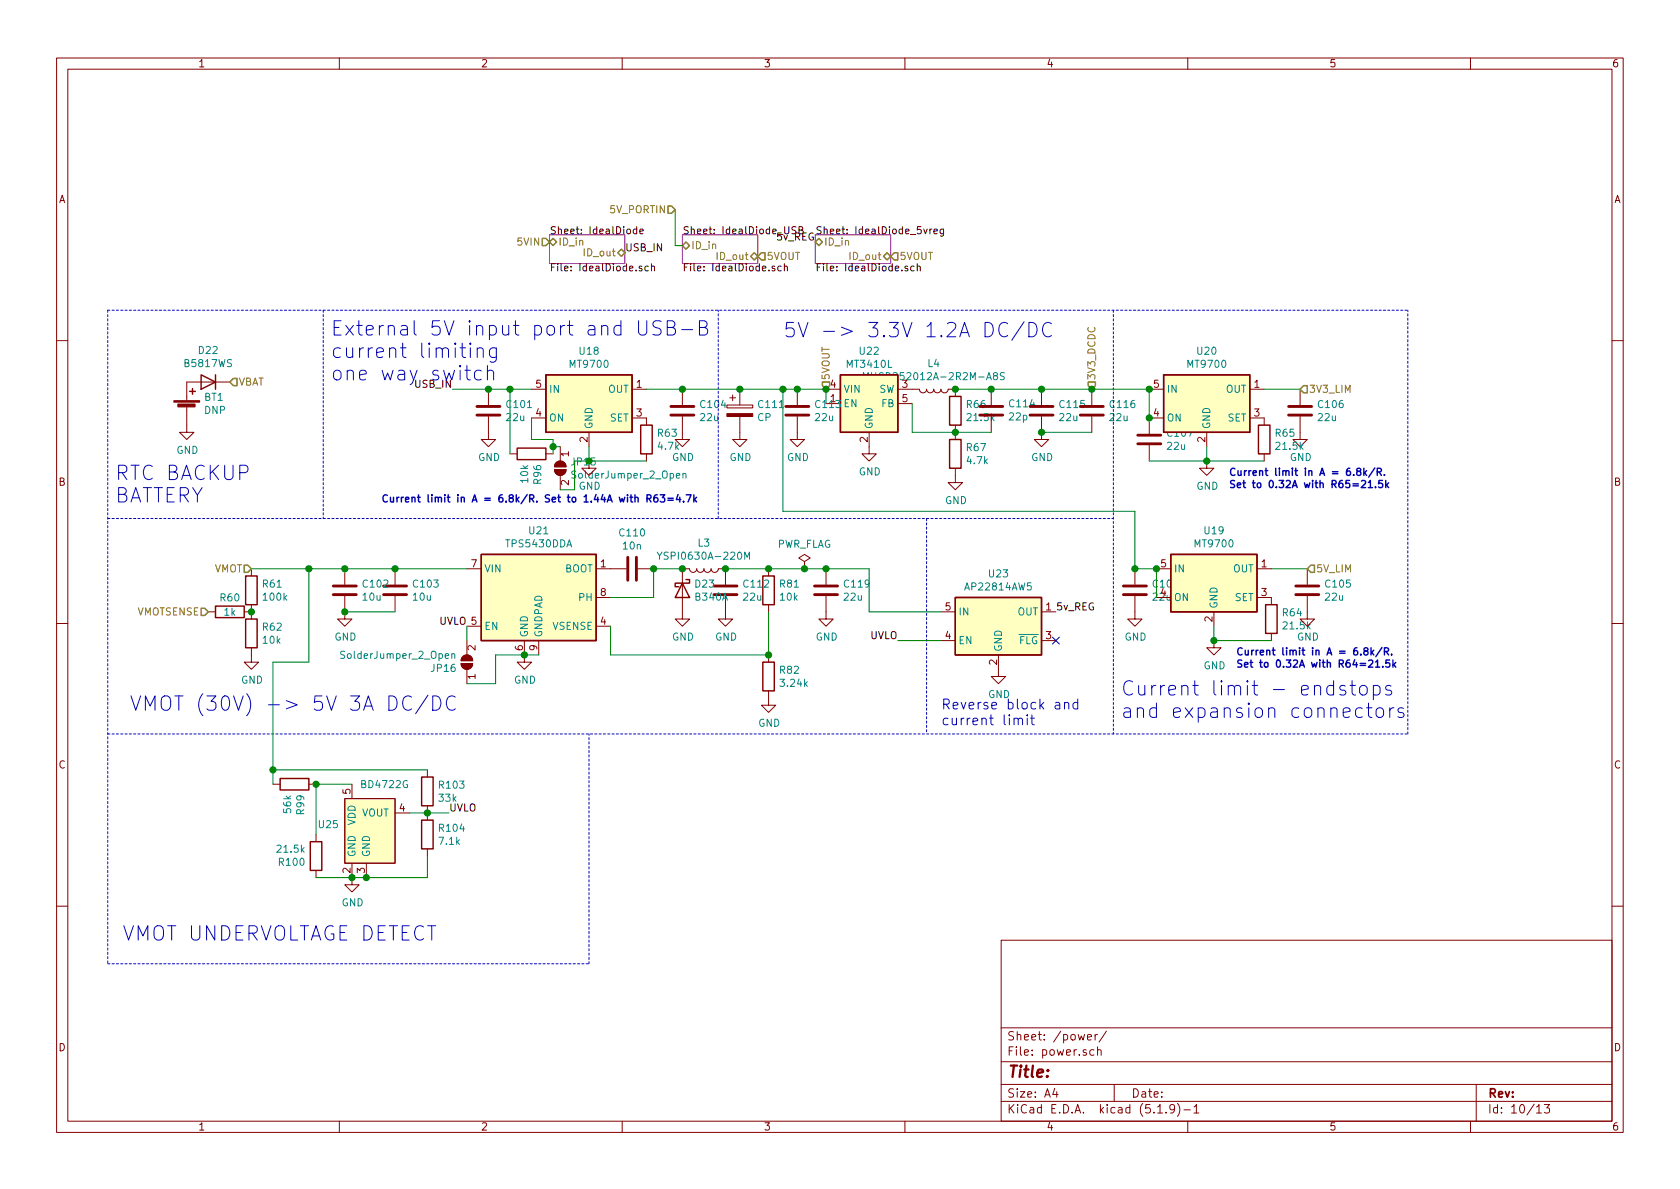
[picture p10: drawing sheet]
EESchema Schematic File Version 4
EELAYER 30 0
EELAYER END
$Descr A4 11693 8268
encoding utf-8
Sheet 6 13
Title ""
Date ""
Rev ""
Comp ""
Comment1 ""
Comment2 ""
Comment3 ""
Comment4 ""
$EndDescr
Text HLabel 3825 1675 0    50   Input ~ 0
5VIN
Text HLabel 1750 3950 0    50   Input ~ 0
VMOT
Text HLabel 1450 4250 0    50   Input ~ 0
VMOTSENSE
$Comp
L Power_Management:AAT4616IGV-1-T1 U?
U 1 1
P 4100 2800
AR Path="/632CFB90" Ref="U?"  Part="1" 
AR Path="/631D7D17/632CFB90" Ref="U18"  Part="1" 
F 0 "U18" H 4100 3167 50  0000 C CNN
F 1 "MT9700" H 4100 3076 50  0000 C CNN
F 2 "Package_TO_SOT_SMD:SOT-23-5" H 4100 3150 50  0001 C CNN
F 3 "http://www.skyworksinc.com/uploads/documents/AAT4616_201940E.pdf" H 4050 3100 50  0001 C CNN
	1    4100 2800
	1    0    0    -1  
$EndComp
$Comp
L Device:R R?
U 1 1
P 4500 3050
AR Path="/632CFB98" Ref="R?"  Part="1" 
AR Path="/631D7D17/632CFB98" Ref="R63"  Part="1" 
F 0 "R63" H 4570 3096 50  0000 L CNN
F 1 "4.7k" H 4570 3005 50  0000 L CNN
F 2 "Resistor_SMD:R_0402_1005Metric" V 4430 3050 50  0001 C CNN
F 3 "~" H 4500 3050 50  0001 C CNN
	1    4500 3050
	1    0    0    -1  
$EndComp
$Comp
L power:GND #PWR?
U 1 1
P 4100 3200
AR Path="/632CFB9E" Ref="#PWR?"  Part="1" 
AR Path="/631D7D17/632CFB9E" Ref="#PWR046"  Part="1" 
F 0 "#PWR046" H 4100 2950 50  0001 C CNN
F 1 "GND" H 4105 3027 50  0000 C CNN
F 2 "" H 4100 3200 50  0001 C CNN
F 3 "" H 4100 3200 50  0001 C CNN
	1    4100 3200
	1    0    0    -1  
$EndComp
Wire Wire Line
	4500 3200 4100 3200
Wire Wire Line
	4100 3200 4100 3100
Connection ~ 4100 3200
Wire Wire Line
	3700 2700 3550 2700
$Comp
L Device:R R?
U 1 1
P 1750 4400
AR Path="/632D5012" Ref="R?"  Part="1" 
AR Path="/631D7D17/632D5012" Ref="R62"  Part="1" 
F 0 "R62" H 1820 4446 50  0000 L CNN
F 1 "10k" H 1820 4355 50  0000 L CNN
F 2 "Resistor_SMD:R_0402_1005Metric" V 1680 4400 50  0001 C CNN
F 3 "~" H 1750 4400 50  0001 C CNN
	1    1750 4400
	1    0    0    -1  
$EndComp
$Comp
L Device:R R?
U 1 1
P 1750 4100
AR Path="/632D5401" Ref="R?"  Part="1" 
AR Path="/631D7D17/632D5401" Ref="R61"  Part="1" 
F 0 "R61" H 1820 4146 50  0000 L CNN
F 1 "100k" H 1820 4055 50  0000 L CNN
F 2 "Resistor_SMD:R_0402_1005Metric" V 1680 4100 50  0001 C CNN
F 3 "~" H 1750 4100 50  0001 C CNN
	1    1750 4100
	1    0    0    -1  
$EndComp
$Comp
L power:GND #PWR?
U 1 1
P 1750 4550
AR Path="/632D5E3B" Ref="#PWR?"  Part="1" 
AR Path="/631D7D17/632D5E3B" Ref="#PWR043"  Part="1" 
F 0 "#PWR043" H 1750 4300 50  0001 C CNN
F 1 "GND" H 1755 4377 50  0000 C CNN
F 2 "" H 1750 4550 50  0001 C CNN
F 3 "" H 1750 4550 50  0001 C CNN
	1    1750 4550
	1    0    0    -1  
$EndComp
$Comp
L Device:R R?
U 1 1
P 1600 4250
AR Path="/632D61F3" Ref="R?"  Part="1" 
AR Path="/631D7D17/632D61F3" Ref="R60"  Part="1" 
F 0 "R60" V 1500 4250 50  0000 C CNN
F 1 "1k" V 1600 4250 50  0000 C CNN
F 2 "Resistor_SMD:R_0402_1005Metric" V 1530 4250 50  0001 C CNN
F 3 "~" H 1600 4250 50  0001 C CNN
	1    1600 4250
	0    1    1    0   
$EndComp
Connection ~ 1750 4250
$Comp
L power:GND #PWR?
U 1 1
P 2400 4250
AR Path="/632D8E9F" Ref="#PWR?"  Part="1" 
AR Path="/631D7D17/632D8E9F" Ref="#PWR045"  Part="1" 
F 0 "#PWR045" H 2400 4000 50  0001 C CNN
F 1 "GND" H 2405 4077 50  0000 C CNN
F 2 "" H 2400 4250 50  0001 C CNN
F 3 "" H 2400 4250 50  0001 C CNN
	1    2400 4250
	1    0    0    -1  
$EndComp
Wire Wire Line
	2750 4250 2400 4250
$Comp
L Device:C C101
U 1 1
P 3400 2850
F 0 "C101" H 3515 2896 50  0000 L CNN
F 1 "22u" H 3515 2805 50  0000 L CNN
F 2 "Capacitor_SMD:C_0805_2012Metric" H 3438 2700 50  0001 C CNN
F 3 "~" H 3400 2850 50  0001 C CNN
	1    3400 2850
	1    0    0    -1  
$EndComp
$Comp
L power:GND #PWR?
U 1 1
P 3400 3000
AR Path="/632DA2F8" Ref="#PWR?"  Part="1" 
AR Path="/631D7D17/632DA2F8" Ref="#PWR044"  Part="1" 
F 0 "#PWR044" H 3400 2750 50  0001 C CNN
F 1 "GND" H 3405 2827 50  0000 C CNN
F 2 "" H 3400 3000 50  0001 C CNN
F 3 "" H 3400 3000 50  0001 C CNN
	1    3400 3000
	1    0    0    -1  
$EndComp
$Comp
L power:GND #PWR?
U 1 1
P 4750 3000
AR Path="/632DAA0C" Ref="#PWR?"  Part="1" 
AR Path="/631D7D17/632DAA0C" Ref="#PWR047"  Part="1" 
F 0 "#PWR047" H 4750 2750 50  0001 C CNN
F 1 "GND" H 4755 2827 50  0000 C CNN
F 2 "" H 4750 3000 50  0001 C CNN
F 3 "" H 4750 3000 50  0001 C CNN
	1    4750 3000
	1    0    0    -1  
$EndComp
$Comp
L Power_Management:AAT4616IGV-1-T1 U?
U 1 1
P 8450 4050
AR Path="/63304142" Ref="U?"  Part="1" 
AR Path="/631D7D17/63304142" Ref="U19"  Part="1" 
F 0 "U19" H 8450 4417 50  0000 C CNN
F 1 "MT9700" H 8450 4326 50  0000 C CNN
F 2 "Package_TO_SOT_SMD:SOT-23-5" H 8450 4400 50  0001 C CNN
F 3 "http://www.skyworksinc.com/uploads/documents/AAT4616_201940E.pdf" H 8400 4350 50  0001 C CNN
	1    8450 4050
	1    0    0    -1  
$EndComp
$Comp
L Device:R R?
U 1 1
P 8850 4300
AR Path="/63304200" Ref="R?"  Part="1" 
AR Path="/631D7D17/63304200" Ref="R64"  Part="1" 
F 0 "R64" H 8920 4346 50  0000 L CNN
F 1 "21.5k" H 8920 4255 50  0000 L CNN
F 2 "Resistor_SMD:R_0402_1005Metric" V 8780 4300 50  0001 C CNN
F 3 "~" H 8850 4300 50  0001 C CNN
	1    8850 4300
	1    0    0    -1  
$EndComp
$Comp
L power:GND #PWR?
U 1 1
P 8450 4450
AR Path="/6330420A" Ref="#PWR?"  Part="1" 
AR Path="/631D7D17/6330420A" Ref="#PWR048"  Part="1" 
F 0 "#PWR048" H 8450 4200 50  0001 C CNN
F 1 "GND" H 8455 4277 50  0000 C CNN
F 2 "" H 8450 4450 50  0001 C CNN
F 3 "" H 8450 4450 50  0001 C CNN
	1    8450 4450
	1    0    0    -1  
$EndComp
Wire Wire Line
	8850 4450 8450 4450
Wire Wire Line
	8450 4450 8450 4350
Connection ~ 8450 4450
Wire Wire Line
	8050 3950 8050 4150
Wire Wire Line
	9100 3950 8850 3950
Connection ~ 8050 3950
Text HLabel 9100 3950 2    50   Input ~ 0
5V_LIM
$Comp
L power:GND #PWR?
U 1 1
P 9100 4250
AR Path="/6330F181" Ref="#PWR?"  Part="1" 
AR Path="/631D7D17/6330F181" Ref="#PWR050"  Part="1" 
F 0 "#PWR050" H 9100 4000 50  0001 C CNN
F 1 "GND" H 9105 4077 50  0000 C CNN
F 2 "" H 9100 4250 50  0001 C CNN
F 3 "" H 9100 4250 50  0001 C CNN
	1    9100 4250
	1    0    0    -1  
$EndComp
$Comp
L Power_Management:AAT4616IGV-1-T1 U?
U 1 1
P 8400 2800
AR Path="/63311524" Ref="U?"  Part="1" 
AR Path="/631D7D17/63311524" Ref="U20"  Part="1" 
F 0 "U20" H 8400 3167 50  0000 C CNN
F 1 "MT9700" H 8400 3076 50  0000 C CNN
F 2 "Package_TO_SOT_SMD:SOT-23-5" H 8400 3150 50  0001 C CNN
F 3 "http://www.skyworksinc.com/uploads/documents/AAT4616_201940E.pdf" H 8350 3100 50  0001 C CNN
	1    8400 2800
	1    0    0    -1  
$EndComp
$Comp
L Device:R R?
U 1 1
P 8800 3050
AR Path="/6331152E" Ref="R?"  Part="1" 
AR Path="/631D7D17/6331152E" Ref="R65"  Part="1" 
F 0 "R65" H 8870 3096 50  0000 L CNN
F 1 "21.5k" H 8870 3005 50  0000 L CNN
F 2 "Resistor_SMD:R_0402_1005Metric" V 8730 3050 50  0001 C CNN
F 3 "~" H 8800 3050 50  0001 C CNN
	1    8800 3050
	1    0    0    -1  
$EndComp
$Comp
L power:GND #PWR?
U 1 1
P 8400 3200
AR Path="/63311538" Ref="#PWR?"  Part="1" 
AR Path="/631D7D17/63311538" Ref="#PWR049"  Part="1" 
F 0 "#PWR049" H 8400 2950 50  0001 C CNN
F 1 "GND" H 8405 3027 50  0000 C CNN
F 2 "" H 8400 3200 50  0001 C CNN
F 3 "" H 8400 3200 50  0001 C CNN
	1    8400 3200
	1    0    0    -1  
$EndComp
Wire Wire Line
	8800 3200 8400 3200
Wire Wire Line
	8400 3200 8400 3100
Connection ~ 8400 3200
Wire Wire Line
	8000 2700 8000 2900
Wire Wire Line
	9050 2700 8800 2700
Text HLabel 9050 2700 2    50   Input ~ 0
3V3_LIM
$Comp
L power:GND #PWR?
U 1 1
P 9050 3000
AR Path="/63311554" Ref="#PWR?"  Part="1" 
AR Path="/631D7D17/63311554" Ref="#PWR051"  Part="1" 
F 0 "#PWR051" H 9050 2750 50  0001 C CNN
F 1 "GND" H 9055 2827 50  0000 C CNN
F 2 "" H 9050 3000 50  0001 C CNN
F 3 "" H 9050 3000 50  0001 C CNN
	1    9050 3000
	1    0    0    -1  
$EndComp
Wire Wire Line
	1750 3950 2150 3950
Wire Wire Line
	4500 2700 4750 2700
$Comp
L Device:C C102
U 1 1
P 2400 4100
F 0 "C102" H 2515 4146 50  0000 L CNN
F 1 "10u" H 2515 4055 50  0000 L CNN
F 2 "Capacitor_SMD:C_1206_3216Metric" H 2438 3950 50  0001 C CNN
F 3 "~" H 2400 4100 50  0001 C CNN
	1    2400 4100
	1    0    0    -1  
$EndComp
Connection ~ 2400 3950
Wire Wire Line
	2400 3950 2750 3950
Connection ~ 2400 4250
$Comp
L Device:C C103
U 1 1
P 2750 4100
F 0 "C103" H 2865 4146 50  0000 L CNN
F 1 "10u" H 2865 4055 50  0000 L CNN
F 2 "Capacitor_SMD:C_1206_3216Metric" H 2788 3950 50  0001 C CNN
F 3 "~" H 2750 4100 50  0001 C CNN
	1    2750 4100
	1    0    0    -1  
$EndComp
$Comp
L Device:C C104
U 1 1
P 4750 2850
F 0 "C104" H 4865 2896 50  0000 L CNN
F 1 "22u" H 4865 2805 50  0000 L CNN
F 2 "Capacitor_SMD:C_0805_2012Metric" H 4788 2700 50  0001 C CNN
F 3 "~" H 4750 2850 50  0001 C CNN
	1    4750 2850
	1    0    0    -1  
$EndComp
$Comp
L Device:C C105
U 1 1
P 9100 4100
F 0 "C105" H 9215 4146 50  0000 L CNN
F 1 "22u" H 9215 4055 50  0000 L CNN
F 2 "Capacitor_SMD:C_0805_2012Metric" H 9138 3950 50  0001 C CNN
F 3 "~" H 9100 4100 50  0001 C CNN
	1    9100 4100
	1    0    0    -1  
$EndComp
$Comp
L Device:C C106
U 1 1
P 9050 2850
F 0 "C106" H 9165 2896 50  0000 L CNN
F 1 "22u" H 9165 2805 50  0000 L CNN
F 2 "Capacitor_SMD:C_0805_2012Metric" H 9088 2700 50  0001 C CNN
F 3 "~" H 9050 2850 50  0001 C CNN
	1    9050 2850
	1    0    0    -1  
$EndComp
$Comp
L Device:C C107
U 1 1
P 8000 3050
F 0 "C107" H 8115 3096 50  0000 L CNN
F 1 "22u" H 8115 3005 50  0000 L CNN
F 2 "Capacitor_SMD:C_0805_2012Metric" H 8038 2900 50  0001 C CNN
F 3 "~" H 8000 3050 50  0001 C CNN
	1    8000 3050
	1    0    0    -1  
$EndComp
Connection ~ 8000 2900
Wire Wire Line
	8400 3200 8000 3200
$Comp
L Device:C C109
U 1 1
P 7900 4100
F 0 "C109" H 8015 4146 50  0000 L CNN
F 1 "22u" H 8015 4055 50  0000 L CNN
F 2 "Capacitor_SMD:C_0805_2012Metric" H 7938 3950 50  0001 C CNN
F 3 "~" H 7900 4100 50  0001 C CNN
	1    7900 4100
	1    0    0    -1  
$EndComp
Wire Wire Line
	7900 3950 8050 3950
$Comp
L power:GND #PWR?
U 1 1
P 7900 4250
AR Path="/6359692D" Ref="#PWR?"  Part="1" 
AR Path="/631D7D17/6359692D" Ref="#PWR0141"  Part="1" 
F 0 "#PWR0141" H 7900 4000 50  0001 C CNN
F 1 "GND" H 7905 4077 50  0000 C CNN
F 2 "" H 7900 4250 50  0001 C CNN
F 3 "" H 7900 4250 50  0001 C CNN
	1    7900 4250
	1    0    0    -1  
$EndComp
$Comp
L Device:D D22
U 1 1
P 1450 2650
F 0 "D22" H 1450 2433 50  0000 C CNN
F 1 "B5817WS" H 1450 2524 50  0000 C CNN
F 2 "Diode_SMD:D_SOD-323" H 1450 2650 50  0001 C CNN
F 3 "~" H 1450 2650 50  0001 C CNN
	1    1450 2650
	-1   0    0    1   
$EndComp
$Comp
L Device:Battery_Cell BT1
U 1 1
P 1300 2850
F 0 "BT1" H 1418 2946 50  0000 L CNN
F 1 "DNP" H 1418 2855 50  0000 L CNN
F 2 "Battery:BatteryHolder_LINX_BAT-HLD-012-SMT" V 1300 2910 50  0001 C CNN
F 3 "~" V 1300 2910 50  0001 C CNN
	1    1300 2850
	1    0    0    -1  
$EndComp
$Comp
L power:GND #PWR?
U 1 1
P 1300 2950
AR Path="/63CEF120" Ref="#PWR?"  Part="1" 
AR Path="/631D7D17/63CEF120" Ref="#PWR055"  Part="1" 
F 0 "#PWR055" H 1300 2700 50  0001 C CNN
F 1 "GND" H 1305 2777 50  0000 C CNN
F 2 "" H 1300 2950 50  0001 C CNN
F 3 "" H 1300 2950 50  0001 C CNN
	1    1300 2950
	1    0    0    -1  
$EndComp
Text HLabel 1600 2650 2    50   Input ~ 0
VBAT
$Comp
L Regulator_Switching:TPS5430DDA U21
U 1 1
P 3750 4150
F 0 "U21" H 3750 4617 50  0000 C CNN
F 1 "TPS5430DDA" H 3750 4526 50  0000 C CNN
F 2 "Package_SO:TI_SO-PowerPAD-8_ThermalVias" H 3800 3800 50  0001 L CIN
F 3 "http://www.ti.com/lit/ds/symlink/tps5430.pdf" H 3750 4150 50  0001 C CNN
	1    3750 4150
	1    0    0    -1  
$EndComp
Wire Wire Line
	2750 3950 3250 3950
Connection ~ 2750 3950
$Comp
L Device:C C110
U 1 1
P 4400 3950
F 0 "C110" V 4148 3950 50  0000 C CNN
F 1 "10n" V 4239 3950 50  0000 C CNN
F 2 "Capacitor_SMD:C_0402_1005Metric" H 4438 3800 50  0001 C CNN
F 3 "~" H 4400 3950 50  0001 C CNN
	1    4400 3950
	0    1    1    0   
$EndComp
Wire Wire Line
	4250 4150 4550 4150
Wire Wire Line
	4550 4150 4550 3950
$Comp
L Device:L L3
U 1 1
P 4900 3950
F 0 "L3" V 4719 3950 50  0000 C CNN
F 1 "YSPI0630A-220M" V 4810 3950 50  0000 C CNN
F 2 "Inductor_SMD:L_Sumida_CDMC6D28_7.25x6.5mm" H 4900 3950 50  0001 C CNN
F 3 "~" H 4900 3950 50  0001 C CNN
	1    4900 3950
	0    1    1    0   
$EndComp
Connection ~ 4550 3950
Wire Wire Line
	4750 3950 4550 3950
$Comp
L power:GND #PWR?
U 1 1
P 3650 4550
AR Path="/63D03AF1" Ref="#PWR?"  Part="1" 
AR Path="/631D7D17/63D03AF1" Ref="#PWR056"  Part="1" 
F 0 "#PWR056" H 3650 4300 50  0001 C CNN
F 1 "GND" H 3655 4377 50  0000 C CNN
F 2 "" H 3650 4550 50  0001 C CNN
F 3 "" H 3650 4550 50  0001 C CNN
	1    3650 4550
	1    0    0    -1  
$EndComp
Wire Wire Line
	3650 4550 3750 4550
Connection ~ 3650 4550
$Comp
L power:GND #PWR?
U 1 1
P 4750 4250
AR Path="/63D04719" Ref="#PWR?"  Part="1" 
AR Path="/631D7D17/63D04719" Ref="#PWR057"  Part="1" 
F 0 "#PWR057" H 4750 4000 50  0001 C CNN
F 1 "GND" H 4755 4077 50  0000 C CNN
F 2 "" H 4750 4250 50  0001 C CNN
F 3 "" H 4750 4250 50  0001 C CNN
	1    4750 4250
	1    0    0    -1  
$EndComp
$Comp
L Device:CP C111
U 1 1
P 5150 2850
F 0 "C111" H 5268 2896 50  0000 L CNN
F 1 "CP" H 5268 2805 50  0000 L CNN
F 2 "Capacitor_SMD:CP_Elec_8x11.9" H 5188 2700 50  0001 C CNN
F 3 "~" H 5150 2850 50  0001 C CNN
	1    5150 2850
	1    0    0    -1  
$EndComp
$Comp
L power:GND #PWR?
U 1 1
P 5050 4250
AR Path="/63D0547D" Ref="#PWR?"  Part="1" 
AR Path="/631D7D17/63D0547D" Ref="#PWR058"  Part="1" 
F 0 "#PWR058" H 5050 4000 50  0001 C CNN
F 1 "GND" H 5055 4077 50  0000 C CNN
F 2 "" H 5050 4250 50  0001 C CNN
F 3 "" H 5050 4250 50  0001 C CNN
	1    5050 4250
	1    0    0    -1  
$EndComp
$Comp
L Device:R R?
U 1 1
P 5350 4100
AR Path="/63D056FF" Ref="R?"  Part="1" 
AR Path="/631D7D17/63D056FF" Ref="R81"  Part="1" 
F 0 "R81" H 5420 4146 50  0000 L CNN
F 1 "10k" H 5420 4055 50  0000 L CNN
F 2 "Resistor_SMD:R_0402_1005Metric" V 5280 4100 50  0001 C CNN
F 3 "~" H 5350 4100 50  0001 C CNN
	1    5350 4100
	1    0    0    -1  
$EndComp
Connection ~ 5050 3950
Wire Wire Line
	5350 4250 5350 4550
Wire Wire Line
	5350 4550 4250 4550
Wire Wire Line
	4250 4550 4250 4350
$Comp
L Device:R R?
U 1 1
P 5350 4700
AR Path="/63D06F8E" Ref="R?"  Part="1" 
AR Path="/631D7D17/63D06F8E" Ref="R82"  Part="1" 
F 0 "R82" H 5420 4746 50  0000 L CNN
F 1 "3.24k" H 5420 4655 50  0000 L CNN
F 2 "Resistor_SMD:R_0402_1005Metric" V 5280 4700 50  0001 C CNN
F 3 "~" H 5350 4700 50  0001 C CNN
	1    5350 4700
	1    0    0    -1  
$EndComp
Connection ~ 5350 4550
$Comp
L power:GND #PWR?
U 1 1
P 5350 4850
AR Path="/63D07583" Ref="#PWR?"  Part="1" 
AR Path="/631D7D17/63D07583" Ref="#PWR059"  Part="1" 
F 0 "#PWR059" H 5350 4600 50  0001 C CNN
F 1 "GND" H 5355 4677 50  0000 C CNN
F 2 "" H 5350 4850 50  0001 C CNN
F 3 "" H 5350 4850 50  0001 C CNN
	1    5350 4850
	1    0    0    -1  
$EndComp
$Comp
L Device:C C112
U 1 1
P 5050 4100
F 0 "C112" H 5165 4146 50  0000 L CNN
F 1 "22u" H 5165 4055 50  0000 L CNN
F 2 "Capacitor_SMD:C_0805_2012Metric" H 5088 3950 50  0001 C CNN
F 3 "~" H 5050 4100 50  0001 C CNN
	1    5050 4100
	1    0    0    -1  
$EndComp
$Comp
L Diode:B340 D23
U 1 1
P 4750 4100
F 0 "D23" V 4704 4180 50  0000 L CNN
F 1 "B340A" V 4795 4180 50  0000 L CNN
F 2 "Diode_SMD:D_SMA" H 4750 3925 50  0001 C CNN
F 3 "http://www.jameco.com/Jameco/Products/ProdDS/1538777.pdf" H 4750 4100 50  0001 C CNN
	1    4750 4100
	0    1    1    0   
$EndComp
Connection ~ 4750 3950
$Comp
L Regulator_Switching:NCP1529A U22
U 1 1
P 6050 2800
F 0 "U22" H 6050 3167 50  0000 C CNN
F 1 "MT3410L" H 6050 3076 50  0000 C CNN
F 2 "Package_TO_SOT_SMD:SOT-23-5" H 6100 2550 50  0001 L CIN
F 3 "https://www.onsemi.com/pub/Collateral/NCP1529-D.PDF" H 5800 3250 50  0001 C CNN
	1    6050 2800
	1    0    0    -1  
$EndComp
$Comp
L power:GND #PWR?
U 1 1
P 6050 3100
AR Path="/63D7DA2D" Ref="#PWR?"  Part="1" 
AR Path="/631D7D17/63D7DA2D" Ref="#PWR07"  Part="1" 
F 0 "#PWR07" H 6050 2850 50  0001 C CNN
F 1 "GND" H 6055 2927 50  0000 C CNN
F 2 "" H 6050 3100 50  0001 C CNN
F 3 "" H 6050 3100 50  0001 C CNN
	1    6050 3100
	1    0    0    -1  
$EndComp
Wire Wire Line
	5750 2800 5750 2700
Text HLabel 5750 2700 1    50   Input ~ 0
5VOUT
$Comp
L Device:L L4
U 1 1
P 6500 2700
F 0 "L4" V 6319 2700 50  0000 C CNN
F 1 "MHCD252012A-2R2M-A8S" V 6410 2700 50  0000 C CNN
F 2 "Inductor_SMD:L_1008_2520Metric" H 6500 2700 50  0001 C CNN
F 3 "~" H 6500 2700 50  0001 C CNN
	1    6500 2700
	0    1    1    0   
$EndComp
$Comp
L Device:R R?
U 1 1
P 6650 2850
AR Path="/63D81B2B" Ref="R?"  Part="1" 
AR Path="/631D7D17/63D81B2B" Ref="R66"  Part="1" 
F 0 "R66" H 6720 2896 50  0000 L CNN
F 1 "21.5k" H 6720 2805 50  0000 L CNN
F 2 "Resistor_SMD:R_0402_1005Metric" V 6580 2850 50  0001 C CNN
F 3 "~" H 6650 2850 50  0001 C CNN
	1    6650 2850
	1    0    0    -1  
$EndComp
$Comp
L Device:R R?
U 1 1
P 6650 3150
AR Path="/63D82109" Ref="R?"  Part="1" 
AR Path="/631D7D17/63D82109" Ref="R67"  Part="1" 
F 0 "R67" H 6720 3196 50  0000 L CNN
F 1 "4.7k" H 6720 3105 50  0000 L CNN
F 2 "Resistor_SMD:R_0402_1005Metric" V 6580 3150 50  0001 C CNN
F 3 "~" H 6650 3150 50  0001 C CNN
	1    6650 3150
	1    0    0    -1  
$EndComp
$Comp
L power:GND #PWR?
U 1 1
P 6650 3300
AR Path="/63D825BD" Ref="#PWR?"  Part="1" 
AR Path="/631D7D17/63D825BD" Ref="#PWR061"  Part="1" 
F 0 "#PWR061" H 6650 3050 50  0001 C CNN
F 1 "GND" H 6655 3127 50  0000 C CNN
F 2 "" H 6650 3300 50  0001 C CNN
F 3 "" H 6650 3300 50  0001 C CNN
	1    6650 3300
	1    0    0    -1  
$EndComp
$Comp
L Device:C C114
U 1 1
P 6900 2850
F 0 "C114" H 6785 2804 50  0000 R CNN
F 1 "22p" H 6785 2895 50  0000 R CNN
F 2 "Capacitor_SMD:C_0402_1005Metric" H 6938 2700 50  0001 C CNN
F 3 "~" H 6900 2850 50  0001 C CNN
	1    6900 2850
	-1   0    0    1   
$EndComp
Wire Wire Line
	6900 3000 6650 3000
Connection ~ 6650 3000
Wire Wire Line
	6650 3000 6350 3000
Wire Wire Line
	6350 3000 6350 2800
Wire Wire Line
	6650 2700 6900 2700
Connection ~ 6650 2700
$Comp
L Device:C C115
U 1 1
P 7250 2850
F 0 "C115" H 7365 2896 50  0000 L CNN
F 1 "22u" H 7365 2805 50  0000 L CNN
F 2 "Capacitor_SMD:C_0805_2012Metric" H 7288 2700 50  0001 C CNN
F 3 "~" H 7250 2850 50  0001 C CNN
	1    7250 2850
	1    0    0    -1  
$EndComp
$Comp
L Device:C C116
U 1 1
P 7600 2850
F 0 "C116" H 7715 2896 50  0000 L CNN
F 1 "22u" H 7715 2805 50  0000 L CNN
F 2 "Capacitor_SMD:C_0805_2012Metric" H 7638 2700 50  0001 C CNN
F 3 "~" H 7600 2850 50  0001 C CNN
	1    7600 2850
	1    0    0    -1  
$EndComp
$Comp
L power:GND #PWR?
U 1 1
P 7250 3000
AR Path="/63D89AC0" Ref="#PWR?"  Part="1" 
AR Path="/631D7D17/63D89AC0" Ref="#PWR062"  Part="1" 
F 0 "#PWR062" H 7250 2750 50  0001 C CNN
F 1 "GND" H 7255 2827 50  0000 C CNN
F 2 "" H 7250 3000 50  0001 C CNN
F 3 "" H 7250 3000 50  0001 C CNN
	1    7250 3000
	1    0    0    -1  
$EndComp
Wire Wire Line
	6900 2700 7250 2700
Connection ~ 6900 2700
Connection ~ 7250 2700
Wire Wire Line
	7250 2700 7600 2700
Wire Wire Line
	7600 3000 7250 3000
Connection ~ 7250 3000
Text HLabel 7600 2700 1    50   Input ~ 0
3V3_DCDC
Wire Wire Line
	3150 2700 3400 2700
Connection ~ 3400 2700
Wire Wire Line
	8000 2700 7600 2700
Connection ~ 8000 2700
Connection ~ 7600 2700
Connection ~ 7900 3950
Connection ~ 5750 2700
Wire Notes Line
	6450 3600 6450 5100
Wire Notes Line
	5000 3600 5000 2150
Wire Notes Line
	2250 2150 2250 3600
Wire Notes Line
	7750 2150 7750 5100
Text Notes 800  3500 0    100  ~ 0
RTC BACKUP\nBATTERY
Text Notes 2300 2650 0    100  ~ 0
External 5V input port and USB-B\ncurrent limiting\none way switch
Text Notes 5450 2350 0    100  ~ 0
5V -> 3.3V 1.2A DC/DC
Wire Notes Line
	750  3600 7750 3600
Text Notes 900  4950 0    100  ~ 0
VMOT (30V) -> 5V 3A DC/DC
Text Notes 7800 5000 0    100  ~ 0
Current limit - endstops\nand expansion connectors
Wire Notes Line
	9800 5100 9800 2150
Wire Notes Line
	750  5100 9800 5100
Text Notes 2650 3500 0    50   ~ 10
Current limit in A = 6.8k/R. Set to 1.44A with R63=4.7k
Text Notes 8550 3400 0    50   ~ 10
Current limit in A = 6.8k/R. \nSet to 0.32A with R65=21.5k
Text Notes 8600 4650 0    50   ~ 10
Current limit in A = 6.8k/R. \nSet to 0.32A with R64=21.5k
$Comp
L Power_Management:AP22814AW5 U23
U 1 1
P 6950 4350
F 0 "U23" H 6950 4717 50  0000 C CNN
F 1 "AP22814AW5" H 6950 4626 50  0000 C CNN
F 2 "Package_TO_SOT_SMD:SOT-23-5" H 6950 3950 50  0001 C CNN
F 3 "https://www.diodes.com/assets/Datasheets/AP22804_14.pdf" H 6950 4400 50  0001 C CNN
	1    6950 4350
	1    0    0    -1  
$EndComp
Connection ~ 5450 2700
Wire Wire Line
	5450 2700 5150 2700
$Comp
L power:GND #PWR?
U 1 1
P 6950 4650
AR Path="/61821889" Ref="#PWR?"  Part="1" 
AR Path="/631D7D17/61821889" Ref="#PWR0149"  Part="1" 
F 0 "#PWR0149" H 6950 4400 50  0001 C CNN
F 1 "GND" H 6955 4477 50  0000 C CNN
F 2 "" H 6950 4650 50  0001 C CNN
F 3 "" H 6950 4650 50  0001 C CNN
	1    6950 4650
	1    0    0    -1  
$EndComp
$Comp
L Device:C C113
U 1 1
P 5550 2850
F 0 "C113" H 5665 2896 50  0000 L CNN
F 1 "22u" H 5665 2805 50  0000 L CNN
F 2 "Capacitor_SMD:C_0805_2012Metric" H 5588 2700 50  0001 C CNN
F 3 "~" H 5550 2850 50  0001 C CNN
	1    5550 2850
	1    0    0    -1  
$EndComp
Connection ~ 5550 2700
Wire Wire Line
	5550 2700 5450 2700
$Comp
L power:GND #PWR?
U 1 1
P 5550 3000
AR Path="/618914CF" Ref="#PWR?"  Part="1" 
AR Path="/631D7D17/618914CF" Ref="#PWR0150"  Part="1" 
F 0 "#PWR0150" H 5550 2750 50  0001 C CNN
F 1 "GND" H 5555 2827 50  0000 C CNN
F 2 "" H 5550 3000 50  0001 C CNN
F 3 "" H 5550 3000 50  0001 C CNN
	1    5550 3000
	1    0    0    -1  
$EndComp
$Comp
L power:GND #PWR?
U 1 1
P 5150 3000
AR Path="/61896B7B" Ref="#PWR?"  Part="1" 
AR Path="/631D7D17/61896B7B" Ref="#PWR0151"  Part="1" 
F 0 "#PWR0151" H 5150 2750 50  0001 C CNN
F 1 "GND" H 5155 2827 50  0000 C CNN
F 2 "" H 5150 3000 50  0001 C CNN
F 3 "" H 5150 3000 50  0001 C CNN
	1    5150 3000
	1    0    0    -1  
$EndComp
Wire Wire Line
	5550 2700 5750 2700
Wire Wire Line
	5050 3950 5350 3950
Wire Wire Line
	6050 4250 6050 3950
Wire Wire Line
	6050 3950 5750 3950
Connection ~ 5350 3950
Wire Wire Line
	6550 4450 6250 4450
NoConn ~ 7350 4450
$Comp
L Device:C C119
U 1 1
P 5750 4100
F 0 "C119" H 5865 4146 50  0000 L CNN
F 1 "22u" H 5865 4055 50  0000 L CNN
F 2 "Capacitor_SMD:C_0805_2012Metric" H 5788 3950 50  0001 C CNN
F 3 "~" H 5750 4100 50  0001 C CNN
	1    5750 4100
	1    0    0    -1  
$EndComp
Connection ~ 5750 3950
Wire Wire Line
	5750 3950 5600 3950
$Comp
L power:GND #PWR?
U 1 1
P 5750 4250
AR Path="/617B6DBC" Ref="#PWR?"  Part="1" 
AR Path="/631D7D17/617B6DBC" Ref="#PWR060"  Part="1" 
F 0 "#PWR060" H 5750 4000 50  0001 C CNN
F 1 "GND" H 5755 4077 50  0000 C CNN
F 2 "" H 5750 4250 50  0001 C CNN
F 3 "" H 5750 4250 50  0001 C CNN
	1    5750 4250
	1    0    0    -1  
$EndComp
Text Notes 6550 5050 0    69   ~ 0
Reverse block and \ncurrent limit
$Comp
L Device:R R?
U 1 1
P 3700 3150
AR Path="/61894662" Ref="R?"  Part="1" 
AR Path="/631D7D17/61894662" Ref="R96"  Part="1" 
F 0 "R96" H 3770 3196 50  0000 L CNN
F 1 "10k" H 3770 3105 50  0000 L CNN
F 2 "Resistor_SMD:R_0402_1005Metric" V 3630 3150 50  0001 C CNN
F 3 "~" H 3700 3150 50  0001 C CNN
	1    3700 3150
	0    1    1    0   
$EndComp
Wire Wire Line
	3850 3150 3850 3100
Wire Wire Line
	3850 3050 3700 3050
Wire Wire Line
	3700 3050 3700 2900
Wire Wire Line
	3550 3150 3550 2700
Connection ~ 3550 2700
Wire Wire Line
	3550 2700 3400 2700
$Comp
L Jumper:SolderJumper_2_Open JP15
U 1 1
P 3900 3250
F 0 "JP15" V 3854 3318 50  0000 L CNN
F 1 "SolderJumper_2_Open" V 3945 3318 50  0000 L CNN
F 2 "Jumper:SolderJumper-2_P1.3mm_Open_TrianglePad1.0x1.5mm" H 3900 3250 50  0001 C CNN
F 3 "~" H 3900 3250 50  0001 C CNN
	1    3900 3250
	0    1    1    0   
$EndComp
Wire Wire Line
	3900 3100 3850 3100
Connection ~ 3850 3100
Wire Wire Line
	3850 3100 3850 3050
Wire Wire Line
	3900 3400 4000 3400
Wire Wire Line
	4000 3400 4000 3200
Wire Wire Line
	4000 3200 4100 3200
$Comp
L Jumper:SolderJumper_2_Open JP16
U 1 1
P 3250 4600
F 0 "JP16" V 3204 4668 50  0000 L CNN
F 1 "SolderJumper_2_Open" V 3295 4668 50  0000 L CNN
F 2 "Jumper:SolderJumper-2_P1.3mm_Open_TrianglePad1.0x1.5mm" H 3250 4600 50  0001 C CNN
F 3 "~" H 3250 4600 50  0001 C CNN
	1    3250 4600
	0    -1   -1   0   
$EndComp
Wire Wire Line
	3250 4450 3250 4350
Wire Wire Line
	3650 4550 3450 4550
Wire Wire Line
	3450 4550 3450 4750
Wire Wire Line
	3450 4750 3250 4750
$Comp
L power:PWR_FLAG #FLG0101
U 1 1
P 5600 3950
F 0 "#FLG0101" H 5600 4025 50  0001 C CNN
F 1 "PWR_FLAG" H 5600 4123 50  0000 C CNN
F 2 "" H 5600 3950 50  0001 C CNN
F 3 "~" H 5600 3950 50  0001 C CNN
	1    5600 3950
	1    0    0    -1  
$EndComp
Connection ~ 5600 3950
Wire Wire Line
	5600 3950 5350 3950
Wire Wire Line
	6050 4250 6550 4250
Text Label 6250 4450 2    50   ~ 0
UVLO
Text Label 3250 4350 2    50   ~ 0
UVLO
$Comp
L smoothiev2-prime-2660-rescue:BD47XXG-smoothieparts-smoothiev2-prime-rescue-smoothiev2-prime-rescue U25
U 1 1
P 2550 5800
AR Path="/627CE557" Ref="U25"  Part="1" 
AR Path="/631D7D17/627CE557" Ref="U25"  Part="1" 
F 0 "U25" H 2362 5871 50  0000 R CNN
F 1 "BD4722G" H 2850 6150 50  0000 R CNN
F 2 "Package_TO_SOT_SMD:SOT-23-5" H 2550 5800 50  0001 C CNN
F 3 "" H 2550 5800 50  0001 C CNN
	1    2550 5800
	1    0    0    -1  
$EndComp
Text Label 3125 5650 0    50   ~ 0
UVLO
$Comp
L power:GND #PWR?
U 1 1
P 2450 6100
AR Path="/627D26CD" Ref="#PWR?"  Part="1" 
AR Path="/631D7D17/627D26CD" Ref="#PWR076"  Part="1" 
F 0 "#PWR076" H 2450 5850 50  0001 C CNN
F 1 "GND" H 2455 5927 50  0000 C CNN
F 2 "" H 2450 6100 50  0001 C CNN
F 3 "" H 2450 6100 50  0001 C CNN
	1    2450 6100
	1    0    0    -1  
$EndComp
Wire Wire Line
	2550 6100 2450 6100
Connection ~ 2450 6100
$Comp
L Device:R R?
U 1 1
P 2050 5450
AR Path="/627D5521" Ref="R?"  Part="1" 
AR Path="/631D7D17/627D5521" Ref="R99"  Part="1" 
F 0 "R99" H 2120 5496 50  0000 L CNN
F 1 "56k" H 2120 5405 50  0000 L CNN
F 2 "Resistor_SMD:R_0402_1005Metric" V 1980 5450 50  0001 C CNN
F 3 "~" H 2050 5450 50  0001 C CNN
	1    2050 5450
	0    1    1    0   
$EndComp
$Comp
L Device:R R?
U 1 1
P 2200 5950
AR Path="/627D6BF2" Ref="R?"  Part="1" 
AR Path="/631D7D17/627D6BF2" Ref="R100"  Part="1" 
F 0 "R100" H 2270 5996 50  0000 L CNN
F 1 "21.5k" H 2270 5905 50  0000 L CNN
F 2 "Resistor_SMD:R_0402_1005Metric" V 2130 5950 50  0001 C CNN
F 3 "~" H 2200 5950 50  0001 C CNN
	1    2200 5950
	-1   0    0    1   
$EndComp
Wire Wire Line
	2450 5450 2200 5450
Wire Wire Line
	2200 5450 2200 5800
Connection ~ 2200 5450
Wire Wire Line
	2450 6100 2200 6100
Wire Wire Line
	1900 5450 1900 5350
Wire Wire Line
	1900 4600 2150 4600
Wire Wire Line
	2150 4600 2150 3950
Connection ~ 2150 3950
Wire Wire Line
	2150 3950 2400 3950
Wire Notes Line
	750  6700 4100 6700
Wire Notes Line
	4100 6700 4100 5100
Wire Notes Line
	750  2150 750  6700
Text Notes 850  6550 0    100  ~ 0
VMOT UNDERVOLTAGE DETECT
$Comp
L Device:R R?
U 1 1
P 2975 5800
AR Path="/63875BD8" Ref="R?"  Part="1" 
AR Path="/631D7D17/63875BD8" Ref="R104"  Part="1" 
F 0 "R104" H 3045 5846 50  0000 L CNN
F 1 "7.1k" H 3045 5755 50  0000 L CNN
F 2 "Resistor_SMD:R_0402_1005Metric" V 2905 5800 50  0001 C CNN
F 3 "~" H 2975 5800 50  0001 C CNN
	1    2975 5800
	1    0    0    -1  
$EndComp
$Comp
L Device:R R?
U 1 1
P 2975 5500
AR Path="/63876832" Ref="R?"  Part="1" 
AR Path="/631D7D17/63876832" Ref="R103"  Part="1" 
F 0 "R103" H 3045 5546 50  0000 L CNN
F 1 "33k" H 3045 5455 50  0000 L CNN
F 2 "Resistor_SMD:R_0402_1005Metric" V 2905 5500 50  0001 C CNN
F 3 "~" H 2975 5500 50  0001 C CNN
	1    2975 5500
	1    0    0    -1  
$EndComp
Wire Wire Line
	2975 5350 1900 5350
Connection ~ 1900 5350
Wire Wire Line
	1900 5350 1900 4600
Wire Wire Line
	2975 5950 2975 6100
Wire Wire Line
	2975 6100 2550 6100
Connection ~ 2550 6100
Wire Wire Line
	2850 5650 2975 5650
Connection ~ 2975 5650
Wire Wire Line
	2975 5650 3125 5650
Wire Notes Line
	750  2150 9800 2150
$Sheet
S 5675 1625 525  200 
U 638DE946
F0 "IdealDiode_5vreg" 50
F1 "IdealDiode.sch" 50
F2 "ID_in" B L 5675 1675 50 
F3 "ID_out" B R 6200 1775 50 
$EndSheet
Text HLabel 5275 1775 2    50   Input ~ 0
5VOUT
Text HLabel 6200 1775 2    50   Input ~ 0
5VOUT
Wire Wire Line
	7900 3550 7900 3950
Wire Wire Line
	5450 2700 5450 3550
Wire Wire Line
	5450 3550 7900 3550
Text Label 7350 4250 0    50   ~ 0
5v_REG
Text Label 5675 1675 2    50   ~ 0
5v_REG
Text HLabel 4700 1450 0    50   Input ~ 0
5V_PORTIN
$Sheet
S 4750 1625 525  200 
U 638DB850
F0 "IdealDiode_USB" 50
F1 "IdealDiode.sch" 50
F2 "ID_in" B L 4750 1700 50 
F3 "ID_out" B R 5275 1775 50 
$EndSheet
Wire Wire Line
	4750 1700 4700 1700
Wire Wire Line
	4700 1700 4700 1450
$Sheet
S 3825 1625 525  200 
U 63881870
F0 "IdealDiode" 50
F1 "IdealDiode.sch" 50
F2 "ID_in" B L 3825 1675 50 
F3 "ID_out" B R 4350 1750 50 
$EndSheet
Text Label 4350 1750 0    50   ~ 0
USB_IN
Text Label 3150 2700 2    50   ~ 0
USB_IN
Wire Wire Line
	4750 2700 5150 2700
Connection ~ 4750 2700
Connection ~ 5150 2700
$EndSCHEMATC
